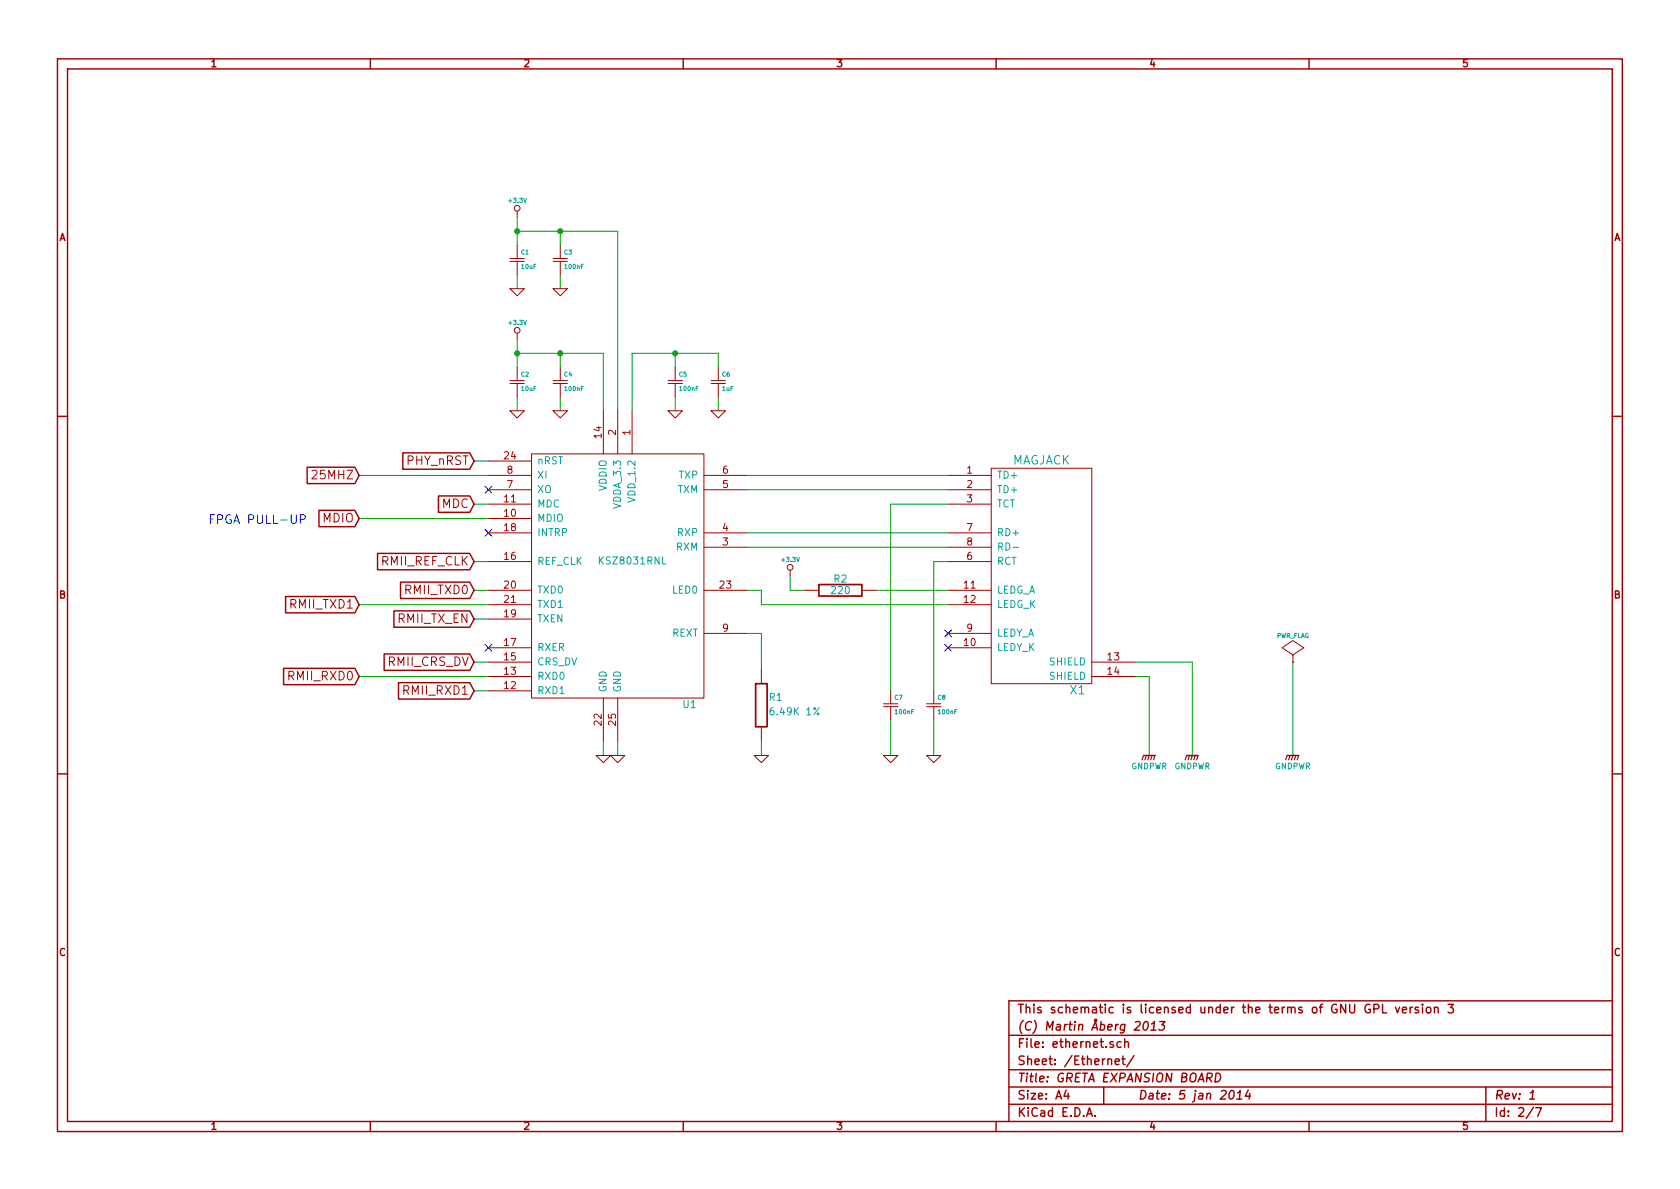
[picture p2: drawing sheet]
EESchema Schematic File Version 2
LIBS:greta
LIBS:power
LIBS:device
LIBS:transistors
LIBS:conn
LIBS:linear
LIBS:regul
LIBS:74xx
LIBS:cmos4000
LIBS:adc-dac
LIBS:memory
LIBS:xilinx
LIBS:special
LIBS:microcontrollers
LIBS:dsp
LIBS:microchip
LIBS:analog_switches
LIBS:motorola
LIBS:texas
LIBS:intel
LIBS:audio
LIBS:interface
LIBS:digital-audio
LIBS:philips
LIBS:display
LIBS:cypress
LIBS:siliconi
LIBS:opto
LIBS:atmel
LIBS:contrib
LIBS:valves
LIBS:greta-cache
EELAYER 27 0
EELAYER END
$Descr A4 11693 8268
encoding utf-8
Sheet 2 7
Title "GRETA EXPANSION BOARD"
Date "5 jan 2014"
Rev "1"
Comp "(C) Martin Åberg 2013"
Comment1 "This schematic is licensed under the terms of GNU GPL version 3"
Comment2 ""
Comment3 ""
Comment4 ""
$EndDescr
Wire Wire Line
	9000 5250 9000 4600
Connection ~ 3600 2450
Wire Wire Line
	3600 2350 3600 2550
Wire Wire Line
	8300 5250 8300 4600
Wire Wire Line
	5500 4000 5500 4100
Wire Wire Line
	5500 4100 5600 4100
Wire Wire Line
	5200 3700 6600 3700
Wire Wire Line
	5200 3300 6600 3300
Wire Wire Line
	7900 4700 8000 4700
Wire Wire Line
	6500 5000 6500 5250
Wire Wire Line
	6100 4100 6600 4100
Wire Wire Line
	6600 3900 6500 3900
Wire Wire Line
	6500 3900 6500 4800
Wire Wire Line
	3400 4800 3300 4800
Wire Wire Line
	3400 4600 3300 4600
Wire Wire Line
	3400 4200 2500 4200
Wire Wire Line
	3400 3900 3300 3900
Wire Wire Line
	2500 3600 3400 3600
Wire Wire Line
	3300 3200 3400 3200
Wire Wire Line
	5300 5250 5300 5150
Wire Wire Line
	3900 1900 3900 2000
Wire Wire Line
	3600 2000 3600 1900
Wire Wire Line
	3900 1700 3900 1600
Connection ~ 3900 1600
Connection ~ 3900 2450
Wire Wire Line
	3900 2550 3900 2450
Wire Wire Line
	4200 2850 4200 2450
Wire Wire Line
	4200 2450 3600 2450
Connection ~ 4700 2450
Wire Wire Line
	4700 2550 4700 2450
Wire Wire Line
	4700 2850 4700 2750
Wire Wire Line
	4200 5150 4200 5250
Wire Wire Line
	4300 5150 4300 5250
Wire Wire Line
	5000 2850 5000 2750
Wire Wire Line
	5000 2550 5000 2450
Wire Wire Line
	5000 2450 4400 2450
Wire Wire Line
	4400 2450 4400 2850
Wire Wire Line
	3600 2850 3600 2750
Wire Wire Line
	3900 2750 3900 2850
Wire Wire Line
	3600 1600 4300 1600
Wire Wire Line
	5300 4650 5300 4400
Wire Wire Line
	5300 4400 5200 4400
Wire Wire Line
	3400 3300 2500 3300
Wire Wire Line
	3300 3500 3400 3500
Wire Wire Line
	3300 4100 3400 4100
Wire Wire Line
	3400 4300 3300 4300
Wire Wire Line
	3400 4700 2500 4700
Wire Wire Line
	6600 4200 5300 4200
Wire Wire Line
	5300 4200 5300 4100
Wire Wire Line
	5300 4100 5200 4100
Wire Wire Line
	6200 4800 6200 3500
Wire Wire Line
	6200 3500 6600 3500
Wire Wire Line
	6200 5250 6200 5000
Wire Wire Line
	8300 4600 7900 4600
Wire Wire Line
	6600 3400 5200 3400
Wire Wire Line
	6600 3800 5200 3800
Wire Wire Line
	8000 4700 8000 5250
Wire Wire Line
	3600 1500 3600 1700
Connection ~ 3600 1600
Wire Wire Line
	4300 1600 4300 2850
$Comp
L GNDPWR #PWR01
U 1 1
P 9000 5250
F 0 "#PWR01" H 9000 5300 40  0001 C CNN
F 1 "GNDPWR" H 9000 5170 40  0000 C CNN
F 2 "" H 9000 5250 60  0001 C CNN
F 3 "" H 9000 5250 60  0001 C CNN
	1    9000 5250
	1    0    0    -1  
$EndComp
$Comp
L PWR_FLAG #FLG02
U 1 1
P 9000 4600
F 0 "#FLG02" H 9000 4695 30  0001 C CNN
F 1 "PWR_FLAG" H 9000 4780 30  0000 C CNN
F 2 "" H 9000 4600 60  0001 C CNN
F 3 "" H 9000 4600 60  0001 C CNN
	1    9000 4600
	1    0    0    -1  
$EndComp
$Comp
L +3.3V #PWR03
U 1 1
P 3600 2350
F 0 "#PWR03" H 3600 2310 30  0001 C CNN
F 1 "+3.3V" H 3600 2460 30  0000 C CNN
F 2 "" H 3600 2350 60  0001 C CNN
F 3 "" H 3600 2350 60  0001 C CNN
	1    3600 2350
	1    0    0    -1  
$EndComp
$Comp
L +3.3V #PWR04
U 1 1
P 3600 1500
F 0 "#PWR04" H 3600 1460 30  0001 C CNN
F 1 "+3.3V" H 3600 1610 30  0000 C CNN
F 2 "" H 3600 1500 60  0001 C CNN
F 3 "" H 3600 1500 60  0001 C CNN
	1    3600 1500
	1    0    0    -1  
$EndComp
$Comp
L GNDPWR #PWR05
U 1 1
P 8300 5250
F 0 "#PWR05" H 8300 5300 40  0001 C CNN
F 1 "GNDPWR" H 8300 5170 40  0000 C CNN
F 2 "" H 8300 5250 60  0001 C CNN
F 3 "" H 8300 5250 60  0001 C CNN
	1    8300 5250
	1    0    0    -1  
$EndComp
$Comp
L GNDPWR #PWR06
U 1 1
P 8000 5250
F 0 "#PWR06" H 8000 5300 40  0001 C CNN
F 1 "GNDPWR" H 8000 5170 40  0000 C CNN
F 2 "" H 8000 5250 60  0001 C CNN
F 3 "" H 8000 5250 60  0001 C CNN
	1    8000 5250
	1    0    0    -1  
$EndComp
$Comp
L GND #PWR07
U 1 1
P 6500 5250
F 0 "#PWR07" H 6500 5250 30  0001 C CNN
F 1 "GND" H 6500 5180 30  0001 C CNN
F 2 "" H 6500 5250 60  0001 C CNN
F 3 "" H 6500 5250 60  0001 C CNN
	1    6500 5250
	1    0    0    -1  
$EndComp
$Comp
L GND #PWR08
U 1 1
P 6200 5250
F 0 "#PWR08" H 6200 5250 30  0001 C CNN
F 1 "GND" H 6200 5180 30  0001 C CNN
F 2 "" H 6200 5250 60  0001 C CNN
F 3 "" H 6200 5250 60  0001 C CNN
	1    6200 5250
	1    0    0    -1  
$EndComp
$Comp
L R R2
U 1 1
P 5850 4100
F 0 "R2" V 5930 4100 50  0000 C CNN
F 1 "220" V 5850 4100 50  0000 C CNN
F 2 "" H 5850 4100 60  0001 C CNN
F 3 "" H 5850 4100 60  0001 C CNN
	1    5850 4100
	0    -1   -1   0   
$EndComp
$Comp
L +3.3V #PWR09
U 1 1
P 5500 4000
F 0 "#PWR09" H 5500 3960 30  0001 C CNN
F 1 "+3.3V" H 5500 4110 30  0000 C CNN
F 2 "" H 5500 4000 60  0001 C CNN
F 3 "" H 5500 4000 60  0001 C CNN
	1    5500 4000
	1    0    0    -1  
$EndComp
$Comp
L CSMALL C7
U 1 1
P 6200 4900
F 0 "C7" H 6225 4950 30  0000 L CNN
F 1 "100nF" H 6225 4850 30  0000 L CNN
F 2 "" H 6200 4900 60  0001 C CNN
F 3 "" H 6200 4900 60  0001 C CNN
	1    6200 4900
	1    0    0    -1  
$EndComp
$Comp
L CSMALL C8
U 1 1
P 6500 4900
F 0 "C8" H 6525 4950 30  0000 L CNN
F 1 "100nF" H 6525 4850 30  0000 L CNN
F 2 "" H 6500 4900 60  0001 C CNN
F 3 "" H 6500 4900 60  0001 C CNN
	1    6500 4900
	1    0    0    -1  
$EndComp
NoConn ~ 6600 4500
NoConn ~ 6600 4400
$Comp
L MAGJACK X1
U 1 1
P 7250 4000
F 0 "X1" H 7500 3200 60  0000 C CNN
F 1 "MAGJACK" H 7250 4800 60  0000 C CNN
F 2 "" H 7250 4000 60  0001 C CNN
F 3 "" H 7250 4000 60  0001 C CNN
	1    7250 4000
	1    0    0    -1  
$EndComp
Text GLabel 3300 4800 0    60   Input ~ 0
RMII_RXD1
Text GLabel 2500 4700 0    60   Input ~ 0
RMII_RXD0
Text GLabel 3300 4600 0    60   Input ~ 0
RMII_CRS_DV
Text GLabel 3300 4300 0    60   Input ~ 0
RMII_TX_EN
Text GLabel 2500 4200 0    60   Input ~ 0
RMII_TXD1
Text GLabel 3300 4100 0    60   Input ~ 0
RMII_TXD0
Text GLabel 3300 3900 0    60   Input ~ 0
RMII_REF_CLK
Text GLabel 2500 3600 0    60   Input ~ 0
MDIO
Text GLabel 3300 3500 0    60   Input ~ 0
MDC
Text GLabel 2500 3300 0    60   Input ~ 0
25MHZ
Text GLabel 3300 3200 0    60   Input ~ 0
PHY_nRST
$Comp
L GND #PWR010
U 1 1
P 5300 5250
F 0 "#PWR010" H 5300 5250 30  0001 C CNN
F 1 "GND" H 5300 5180 30  0001 C CNN
F 2 "" H 5300 5250 60  0001 C CNN
F 3 "" H 5300 5250 60  0001 C CNN
	1    5300 5250
	1    0    0    -1  
$EndComp
$Comp
L R R1
U 1 1
P 5300 4900
F 0 "R1" H 5350 4950 50  0000 L CNN
F 1 "6.49K 1%" H 5350 4850 50  0000 L CNN
F 2 "" H 5300 4900 60  0001 C CNN
F 3 "" H 5300 4900 60  0001 C CNN
	1    5300 4900
	1    0    0    -1  
$EndComp
NoConn ~ 3400 3400
Text Notes 1450 3650 0    60   ~ 0
FPGA PULL-UP
$Comp
L GND #PWR011
U 1 1
P 3900 2000
F 0 "#PWR011" H 3900 2000 30  0001 C CNN
F 1 "GND" H 3900 1930 30  0001 C CNN
F 2 "" H 3900 2000 60  0001 C CNN
F 3 "" H 3900 2000 60  0001 C CNN
	1    3900 2000
	1    0    0    -1  
$EndComp
$Comp
L GND #PWR012
U 1 1
P 3600 2000
F 0 "#PWR012" H 3600 2000 30  0001 C CNN
F 1 "GND" H 3600 1930 30  0001 C CNN
F 2 "" H 3600 2000 60  0001 C CNN
F 3 "" H 3600 2000 60  0001 C CNN
	1    3600 2000
	1    0    0    -1  
$EndComp
$Comp
L CSMALL C1
U 1 1
P 3600 1800
F 0 "C1" H 3625 1850 30  0000 L CNN
F 1 "10uF" H 3625 1750 30  0000 L CNN
F 2 "" H 3600 1800 60  0001 C CNN
F 3 "" H 3600 1800 60  0001 C CNN
	1    3600 1800
	1    0    0    -1  
$EndComp
$Comp
L CSMALL C3
U 1 1
P 3900 1800
F 0 "C3" H 3925 1850 30  0000 L CNN
F 1 "100nF" H 3925 1750 30  0000 L CNN
F 2 "" H 3900 1800 60  0001 C CNN
F 3 "" H 3900 1800 60  0001 C CNN
	1    3900 1800
	1    0    0    -1  
$EndComp
$Comp
L GND #PWR013
U 1 1
P 3600 2850
F 0 "#PWR013" H 3600 2850 30  0001 C CNN
F 1 "GND" H 3600 2780 30  0001 C CNN
F 2 "" H 3600 2850 60  0001 C CNN
F 3 "" H 3600 2850 60  0001 C CNN
	1    3600 2850
	1    0    0    -1  
$EndComp
$Comp
L GND #PWR014
U 1 1
P 3900 2850
F 0 "#PWR014" H 3900 2850 30  0001 C CNN
F 1 "GND" H 3900 2780 30  0001 C CNN
F 2 "" H 3900 2850 60  0001 C CNN
F 3 "" H 3900 2850 60  0001 C CNN
	1    3900 2850
	1    0    0    -1  
$EndComp
$Comp
L CSMALL C4
U 1 1
P 3900 2650
F 0 "C4" H 3925 2700 30  0000 L CNN
F 1 "100nF" H 3925 2600 30  0000 L CNN
F 2 "" H 3900 2650 60  0001 C CNN
F 3 "" H 3900 2650 60  0001 C CNN
	1    3900 2650
	1    0    0    -1  
$EndComp
$Comp
L CSMALL C2
U 1 1
P 3600 2650
F 0 "C2" H 3625 2700 30  0000 L CNN
F 1 "10uF" H 3625 2600 30  0000 L CNN
F 2 "" H 3600 2650 60  0001 C CNN
F 3 "" H 3600 2650 60  0001 C CNN
	1    3600 2650
	1    0    0    -1  
$EndComp
$Comp
L GND #PWR015
U 1 1
P 5000 2850
F 0 "#PWR015" H 5000 2850 30  0001 C CNN
F 1 "GND" H 5000 2780 30  0001 C CNN
F 2 "" H 5000 2850 60  0001 C CNN
F 3 "" H 5000 2850 60  0001 C CNN
	1    5000 2850
	1    0    0    -1  
$EndComp
$Comp
L GND #PWR016
U 1 1
P 4700 2850
F 0 "#PWR016" H 4700 2850 30  0001 C CNN
F 1 "GND" H 4700 2780 30  0001 C CNN
F 2 "" H 4700 2850 60  0001 C CNN
F 3 "" H 4700 2850 60  0001 C CNN
	1    4700 2850
	1    0    0    -1  
$EndComp
$Comp
L CSMALL C6
U 1 1
P 5000 2650
F 0 "C6" H 5025 2700 30  0000 L CNN
F 1 "1uF" H 5025 2600 30  0000 L CNN
F 2 "" H 5000 2650 60  0001 C CNN
F 3 "" H 5000 2650 60  0001 C CNN
	1    5000 2650
	1    0    0    -1  
$EndComp
$Comp
L CSMALL C5
U 1 1
P 4700 2650
F 0 "C5" H 4725 2700 30  0000 L CNN
F 1 "100nF" H 4725 2600 30  0000 L CNN
F 2 "" H 4700 2650 60  0001 C CNN
F 3 "" H 4700 2650 60  0001 C CNN
	1    4700 2650
	1    0    0    -1  
$EndComp
$Comp
L GND #PWR017
U 1 1
P 4300 5250
F 0 "#PWR017" H 4300 5250 30  0001 C CNN
F 1 "GND" H 4300 5180 30  0001 C CNN
F 2 "" H 4300 5250 60  0001 C CNN
F 3 "" H 4300 5250 60  0001 C CNN
	1    4300 5250
	1    0    0    -1  
$EndComp
$Comp
L GND #PWR018
U 1 1
P 4200 5250
F 0 "#PWR018" H 4200 5250 30  0001 C CNN
F 1 "GND" H 4200 5180 30  0001 C CNN
F 2 "" H 4200 5250 60  0001 C CNN
F 3 "" H 4200 5250 60  0001 C CNN
	1    4200 5250
	1    0    0    -1  
$EndComp
NoConn ~ 3400 3700
NoConn ~ 3400 4500
$Comp
L KSZ8031RNL U1
U 1 1
P 4300 4000
F 0 "U1" H 4800 3100 50  0000 C CNN
F 1 "KSZ8031RNL" H 4400 4100 50  0000 C CNN
F 2 "" H 4300 4000 60  0001 C CNN
F 3 "" H 4300 4000 60  0001 C CNN
	1    4300 4000
	1    0    0    -1  
$EndComp
$EndSCHEMATC
